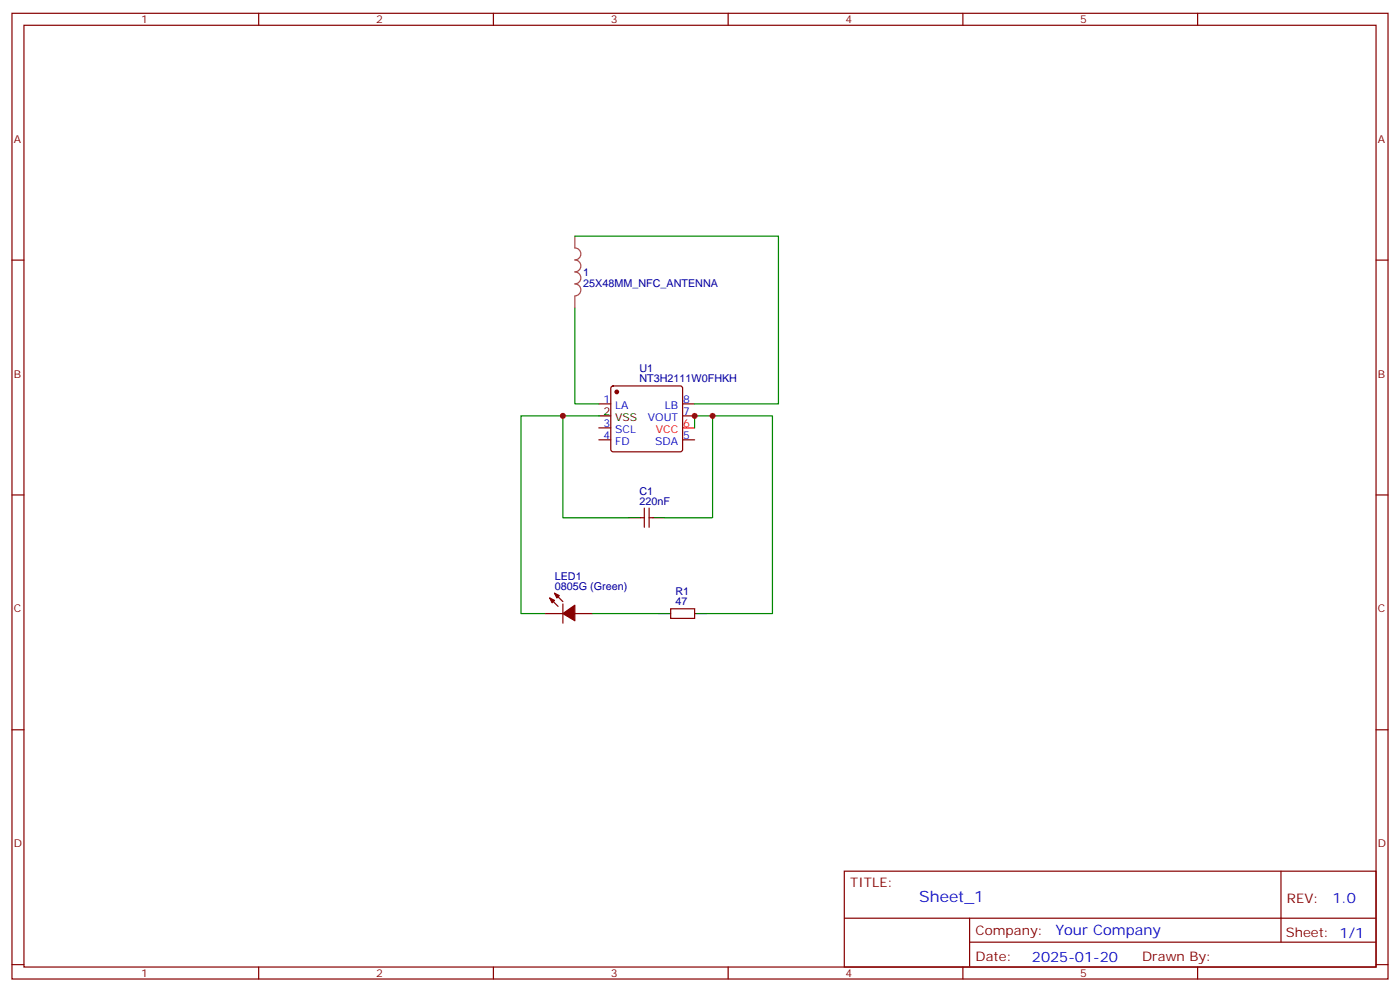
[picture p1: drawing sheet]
<svg xmlns="http://www.w3.org/2000/svg" width="412mm" height="292mm" viewBox="0 0 412 292" stroke-linecap="round" stroke-linejoin="round" font-family="sans-serif">
<g fill="none" stroke="#870000" stroke-width=".35">
<path d="M3.5 3.9h405.4v284.4h-405.4zM7.1 7.4h398.2v277.3h-398.2zM76.2 3.9v3.5M145.3 3.9v3.5M214.5 3.9v3.5M283.6 3.9v3.5M352.8 3.9v3.5M3.5 76.6h3.6M405.3 76.6h3.6M176.4 118.9h3.5M180.2 113.8l.4-.2h19.8l.5 .2 .2 .5v18l-.3 .5-.4 .2h-19.8l-.5-.2-.2-.5v-18zM201.1 118.9h3.5"/>
<path d="M176.4 129.5h3.5M176.4 126h3.5M201.1 122.4h3.5M201.1 129.5h3.5M3.5 145.7h3.6M188.7 152.4h1.1M189.8 149.6v5.7M191.2 149.6v5.7M191.2 152.4h1.1M405.3 145.7h3.6M161.9 176.1l2.5 2.4M163.3 174.7l2.5 2.4"/>
<path d="M165.8 177.8v5.7M197.6 179.2h7v2.9h-7zM160.5 180.7h5.3M169.3 180.7h5.3M3.5 214.9h3.6M405.3 214.9h3.6M248.7 256.5h156.6v28.2h-156.6zM377.3 256.5v20.9M248.7 270.4h156.5M285.6 277.4h119.6M285.6 270.4v14.1M3.5 284h3.6"/>
<path d="M76.2 284.7v3.6M145.3 284.7v3.6M214.5 284.7v3.6M283.6 284.7v3.6M352.8 284.7v3.6M405.3 284h3.6"/>
</g>
<path d="M201.1 126h3.5" fill="none" stroke="#f00" stroke-width=".35"/>
<path d="M176.4 122.4h3.5M185.2 152.4h3.5M192.3 152.4h3.5M194 180.7h3.6M204.6 180.7h3.5" fill="none" stroke="#000" stroke-width=".35"/>
<g fill="#870000" stroke="#870000" stroke-width=".35">
<path d="M161.9 176.1l1.4 .7-.7 .7z"/>
<path d="M163.3 174.7l1.4 .7-.7 .7z"/>
<path d="M165.8 180.7l3.5-2.5v4.6z"/>
<circle cx="181.7" cy="115.4" r=".53"/>
</g>
<path d="M169.3 69.5v3.5a1.76 1.76 0 0 1 1.8 1.8 1.76 1.76 0 0 1-1.8 1.7 1.76 1.76 0 0 1 1.8 1.8 1.76 1.76 0 0 1-1.8 1.8 1.76 1.76 0 0 1 1.8 1.7 1.76 1.76 0 0 1-1.8 1.8 1.76 1.76 0 0 1 1.8 1.8 1.76 1.76 0 0 1-1.8 1.7M169.3 87.2v3.5" fill="none" stroke="#a64a4a" stroke-width=".35"/>
<path d="M169.3 69.5h60v49.4h-24.7M169.3 90.7v28.2h7.1M165.8 122.4v30h19.4M176.4 122.4h-22.9v58.3h7M204.6 126v-3.6h22.9v58.3h-19.4M209.9 122.4v30h-14.1M174.6 180.7h19.4" fill="none" stroke="#008700" stroke-width=".35"/>
<g fill="#c00">
<circle cx="209.9" cy="122.4" r=".88"/>
<circle cx="165.8" cy="122.4" r=".88"/>
<circle cx="204.6" cy="122.4" r=".88"/>
</g>
<text font-size="4.6" fill="#00f" x="270.8" y="265.5">Sheet_1</text>
<g font-size="4.2" fill="#00f">
<text x="392.5" y="265.8">1.0</text>
<text x="310.9" y="275.3">Your Company</text>
<text x="304" y="283.1">2025-01-20</text>
</g>
<g font-size="3.9" fill="#800">
<text x="250.5" y="261.1">TITLE:</text>
<text x="379.1" y="265.8">REV:</text>
<text x="287.4" y="275.3">Company:</text>
<text x="378.7" y="275.9">Sheet: 1/1</text>
<text x="287.4" y="283">Date:</text>
<text x="336.4" y="283.1">Drawn By:</text>
</g>
<g font-size="3.2" fill="#800">
<text x="41.6" y="6.9">1</text>
<text x="110.8" y="6.9">2</text>
<text x="179.9" y="6.9">3</text>
<text x="249.1" y="6.9">4</text>
<text x="318.2" y="6.9">5</text>
<text x="4.1" y="42">A</text>
<text x="405.9" y="42">A</text>
<text x="4.1" y="111.2">B</text>
<text x="405.9" y="111.2">B</text>
<text x="4.1" y="180.3">C</text>
<text x="405.9" y="180.3">C</text>
<text x="4.1" y="249.4">D</text>
<text x="405.9" y="249.4">D</text>
<text x="41.6" y="287.7">1</text>
<text x="110.8" y="287.7">2</text>
<text x="179.9" y="287.7">3</text>
<text x="249.1" y="287.7">4</text>
<text x="318.2" y="287.7">5</text>
</g>
<g font-size="3.2" fill="#000080">
<text x="171.8" y="81.3">1</text>
<text x="171.8" y="84.4">25X48MM_NFC_ANTENNA</text>
<text x="188.4" y="112.6">NT3H2111W0FHKH</text>
<text x="188.4" y="109.6">U1</text>
<text x="188.4" y="148.6">220nF</text>
<text x="188.4" y="145.6">C1</text>
<text x="163.4" y="173.6">0805G (Green)</text>
<text x="163.4" y="170.7">LED1</text>
<text x="199" y="178.2">47</text>
<text x="199" y="175.2">R1</text>
</g>
<g font-size="3.2" fill="#00f">
<text x="177.7" y="118.6">1</text>
<text x="201.3" y="118.6">8</text>
<text x="177.7" y="125.6">3</text>
<text x="181.2" y="120.3">LA</text>
<text x="190.8" y="123.9">VOUT</text>
<text x="195.8" y="120.3">LB</text>
<text x="201.3" y="122.1">7</text>
<text x="177.7" y="129.2">4</text>
<text x="181.2" y="130.9">FD</text>
<text x="181.2" y="127.4">SCL</text>
<text x="193" y="130.9">SDA</text>
<text x="201.3" y="129.2">5</text>
</g>
<g font-size="3.2">
<text x="177.7" y="122.1">2</text>
<text x="181.2" y="123.9">VSS</text>
</g>
<g font-size="3.2" fill="#f00">
<text x="201.3" y="125.6">6</text>
<text x="193.2" y="127.4">VCC</text>
</g>
</svg>
